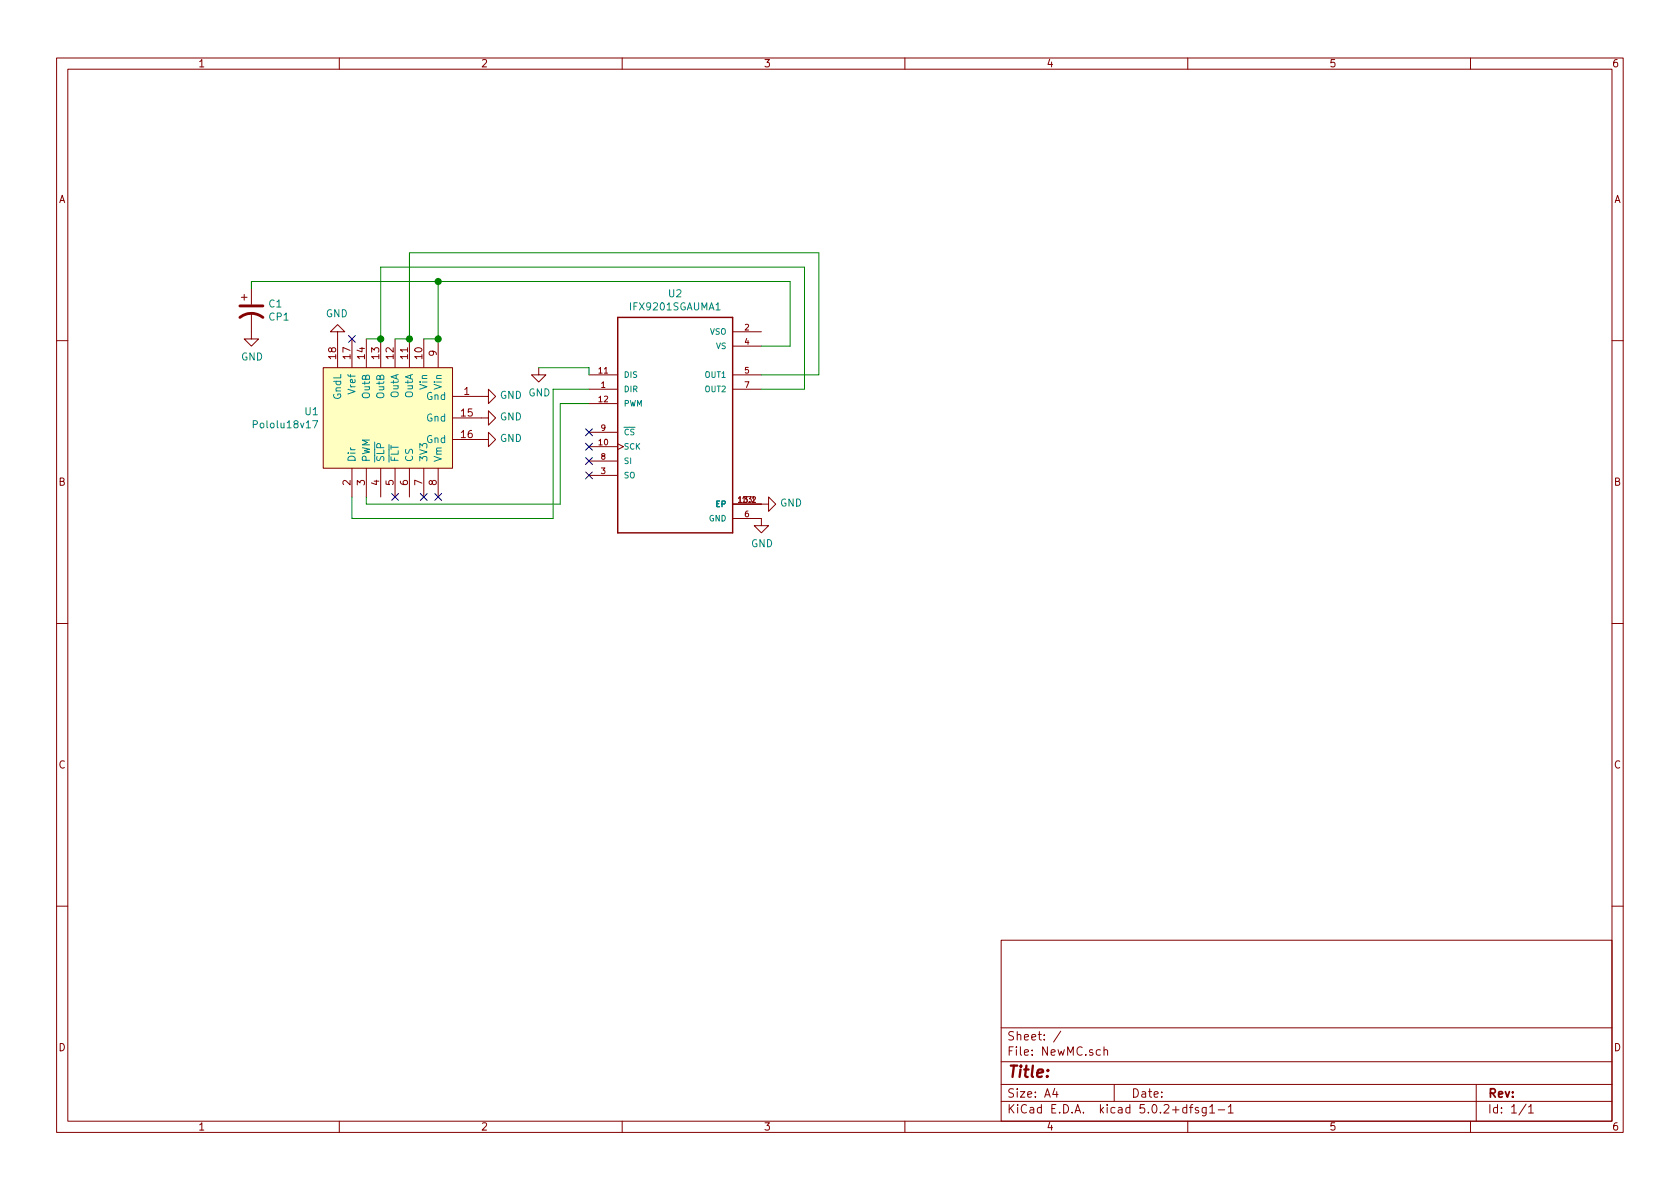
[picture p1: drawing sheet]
<svg xmlns="http://www.w3.org/2000/svg" width="297mm" height="210mm" viewBox="0 0 297 210" stroke-linecap="round" stroke-linejoin="round" font-family="sans-serif">
<g fill="none" stroke="#840000" stroke-width=".18">
<path d="M10 10.3h277v189.9h-277zM12 12.2h273v186.1h-273zM60 10.3v1.9M110 10.3v1.9M160 10.3v1.9M210 10.3v1.9M260 10.3v1.9M42.7 52.6h1M43.2 52.1v1M44.4 55.4v4.5h1.3l-1.3 1.3-1.2-1.3h1.2M44.4 51v2.8M59.7 58.7h1.3l-1.3-1.3-1.3 1.3h1.3v6.3"/>
<path d="M62.2 59.9v5.1M64.8 59.9v5.1M67.3 59.9v5.1M69.8 59.9v5.1M72.4 59.9v5.1M74.9 59.9v5.1M77.5 59.9v5.1M129.5 58.7h5.1M10 60.2h2M57.1 65h22.9v17.8h-22.9zM80 70.1h6.4v-1.3l1.2 1.3-1.2 1.3v-1.3M80 73.9h6.4v-1.3l1.2 1.3-1.2 1.3v-1.3"/>
<path d="M80 77.7h6.4v-1.3l1.2 1.3-1.2 1.3v-1.3M95.2 65v1.3h1.3l-1.3 1.3-1.2-1.3h1.2M104.1 68.8h5.1M104.1 79h5.1M104.1 66.3h5.1M104.1 71.4h5.1M104.1 76.4h5.1M109.2 78.5l1 .5-1 .5M129.5 68.8h5.1M129.5 66.3h5.1M129.5 61.2h5.1M285 60.2h2"/>
<path d="M62.2 82.8v5.1M64.8 82.8v5.1M67.3 82.8v5.1M69.8 82.8v5.1M72.4 82.8v5.1M74.9 82.8v5.1M77.5 82.8v5.1M104.1 84.1h5.1M104.1 81.5h5.1M129.5 91.7h5.1v1.3h1.3l-1.3 1.2-1.3-1.2h1.3M129.5 89.1h6.4v-1.2l1.3 1.2-1.3 1.3v-1.3M10 110.3h2"/>
<path d="M285 110.3h2M10 160.2h2M177 166.3h108v32h-108zM285 160.2h2M60 198.3v1.9M110 198.3v1.9M160 198.3v1.9M177 194.8h108M177 191.8h108M177 187.8h108M177 181.8h108M186.5 192.5l-.4 1h1"/>
<path d="M186.8 193v1M187.6 182.3l-1.3 2M194.6 185.7l-.5-.1-.3 .3 .1 .6 .2 .1 .5-.1M195.2 185.7l.2-.1 .4 .1v.9M195.2 185.1v1.5M197 191.8v3M210 198.3v1.9M210.3 195.8h.6M210.9 195.3l-.4 .2v1.3M211.9 195.9l-.4-.1-.2 .2 .1 .3 .5 .1v.3h-.6M213.3 195.8v1.2l-.3 .3h-.4M213.3 195.9l-.5-.1-.3 .3 .1 .6 .2 .1 .5-.1"/>
<path d="M213.9 195.8l.4-.5v1.5M213.9 196.8h.9M215.4 196.3h1.1M217.2 195.8l.4-.5v1.5M217.2 196.8h.8M260 198.3v1.9M261 191.8v6.5M269.8 195.2l-1.2 2M270.3 195.8l.4-.5v1.5M270.3 196.8h.8"/>
</g>
<path d="M57.1 65h22.9v17.8h-22.9z" fill="#ffffc2" stroke="#ffffc2" stroke-width=".18"/>
<path d="M126.6 54.8h.7M44.8 75.1l.6-.1 .1-.2-.1-.3-.1-.1h-.5v1.3M55.3 74.4h.9l-.6 1.3" fill="none" stroke="#008484" stroke-width=".18"/>
<path d="M109.2 56.1h20.3v38.1h-20.3z" fill="none" stroke="#840000" stroke-width=".25"/>
<path d="M44.4 51v-1.2h95.3v11.4h-5.1M64.8 59.9h2.5v-12.7h74.9v21.6h-7.6M69.8 59.9h2.6v-15.2h72.4v21.6h-10.2M77.5 49.8v10.1h-2.6M95.2 65h8.9v1.3M104.1 71.4h-5v17.7h-34.3v-1.2M104.1 68.8h-6.3v22.9h-35.6v-3.8" fill="none" stroke="#008400" stroke-width=".18"/>
<g fill="#008400" stroke="#008400" stroke-width=".25">
<circle cx="72.4" cy="59.9" r=".51"/>
<circle cx="67.3" cy="59.9" r=".51"/>
<circle cx="77.5" cy="59.9" r=".51"/>
<circle cx="77.5" cy="49.8" r=".51"/>
</g>
<g fill="none" stroke="#000084" stroke-width=".18">
<path d="M61.6 59.3l1.2 1.2M62.8 59.3l-1.2 1.2M103.5 75.8l1.2 1.3M103.5 78.4l1.2 1.2M104.7 75.8l-1.2 1.3M104.7 78.4l-1.2 1.2M69.2 87.3l1.3 1.2M70.5 87.3l-1.3 1.2M74.3 87.3l1.2 1.2M75.5 87.3l-1.2 1.2M76.9 87.3l1.2 1.2M78.1 87.3l-1.2 1.2"/>
<path d="M103.5 80.9l1.2 1.2M103.5 83.5l1.2 1.2M104.7 80.9l-1.2 1.2M104.7 83.5l-1.2 1.2"/>
</g>
<path d="M42.4 56.1a3.3 3.3 0 0 1 4.1 0M42.4 54.1h4.1" fill="none" stroke="#840000" stroke-width=".51"/>
<text font-size="2.8" fill="#840000" x="178" y="190.5">Title:</text>
<g font-size="2.1" fill="#840000">
<text x="178" y="184">Sheet: /</text>
<text x="178" y="186.7">File: NewMC.sch</text>
<text x="178" y="196.9">KiCad E.D.A. kicad 5.0.2+dfsg1-1</text>
<text x="178" y="194.1">Size: A4</text>
<text x="200" y="194.1">Date:</text>
<text x="263" y="194.1">Rev:</text>
<text x="263" y="196.9">Id: 1/1</text>
</g>
<g font-size="1.8" fill="#840000">
<text x="35" y="11.9">1</text>
<text x="85" y="11.9">2</text>
<text x="135" y="11.9">3</text>
<text x="185" y="11.9">4</text>
<text x="235" y="11.9">5</text>
<text x="285" y="11.9">6</text>
<text x="10.4" y="35.9">A</text>
<text x="285.4" y="35.9">A</text>
<text x="59.4" y="63.4" transform="rotate(-90 59.4 63.4)">18</text>
<text x="62" y="63.4" transform="rotate(-90 62 63.4)">17</text>
<text x="64.5" y="63.4" transform="rotate(-90 64.5 63.4)">14</text>
<text x="67.1" y="63.4" transform="rotate(-90 67.1 63.4)">13</text>
<text x="69.6" y="63.4" transform="rotate(-90 69.6 63.4)">12</text>
<text x="72.1" y="63.4" transform="rotate(-90 72.1 63.4)">11</text>
<text x="74.7" y="63.4" transform="rotate(-90 74.7 63.4)">10</text>
<text x="77.2" y="63" transform="rotate(-90 77.2 63)">9</text>
<text x="82.1" y="69.8">1</text>
<text x="81.6" y="73.7">15</text>
<text x="81.6" y="77.5">16</text>
<text x="10.4" y="85.9">B</text>
<text x="62" y="85.8" transform="rotate(-90 62 85.8)">2</text>
<text x="64.5" y="85.8" transform="rotate(-90 64.5 85.8)">3</text>
<text x="67.1" y="85.8" transform="rotate(-90 67.1 85.8)">4</text>
<text x="69.6" y="85.8" transform="rotate(-90 69.6 85.8)">5</text>
<text x="72.1" y="85.8" transform="rotate(-90 72.1 85.8)">6</text>
<text x="74.7" y="85.8" transform="rotate(-90 74.7 85.8)">7</text>
<text x="77.2" y="85.8" transform="rotate(-90 77.2 85.8)">8</text>
<text x="285.4" y="85.9">B</text>
<text x="10.4" y="135.9">C</text>
<text x="285.4" y="135.9">C</text>
<text x="10.4" y="185.9">D</text>
<text x="285.4" y="185.9">D</text>
<text x="35" y="199.9">1</text>
<text x="85" y="199.9">2</text>
<text x="135" y="199.9">3</text>
<text x="185" y="199.9">4</text>
<text x="235" y="199.9">5</text>
<text x="285" y="199.9">6</text>
</g>
<g font-size="1.8" fill="#008484">
<text x="118.3" y="52.6">U2</text>
<text x="47.6" y="54.4">C1</text>
<text x="47.6" y="56.7">CP1</text>
<text x="57.6" y="56.1">GND</text>
<text x="111.6" y="54.9">IFX9201SGAUMA1</text>
<text x="42.6" y="63.7">GND</text>
<text x="60.3" y="70.7" transform="rotate(-90 60.3 70.7)">GndL</text>
<text x="62.9" y="69.5" transform="rotate(-90 62.9 69.5)">Vref</text>
<text x="65.4" y="70.4" transform="rotate(-90 65.4 70.4)">OutB</text>
<text x="67.9" y="70.4" transform="rotate(-90 67.9 70.4)">OutB</text>
<text x="70.5" y="70.4" transform="rotate(-90 70.5 70.4)">OutA</text>
<text x="73" y="70.4" transform="rotate(-90 73 70.4)">OutA</text>
<text x="75.5" y="70.7">Gnd</text>
<text x="75.6" y="68.8" transform="rotate(-90 75.6 68.8)">Vin</text>
<text x="78.1" y="68.8" transform="rotate(-90 78.1 68.8)">Vin</text>
<text x="88.4" y="70.5">GND GND</text>
<text x="45.3" y="75.7">Pololu18v17</text>
<text x="54" y="73.4">U1</text>
<text x="75.5" y="74.5">Gnd</text>
<text x="88.4" y="74.3">GND</text>
<text x="62.9" y="81.8" transform="rotate(-90 62.9 81.8)">Dir</text>
<text x="65.4" y="81.8" transform="rotate(-90 65.4 81.8)">PWM</text>
<text x="67.9" y="81.8" transform="rotate(-90 67.9 81.8)">SLP</text>
<text x="70.5" y="81.8" transform="rotate(-90 70.5 81.8)">FLT</text>
<text x="73" y="81.8" transform="rotate(-90 73 81.8)">CS</text>
<text x="75.5" y="78.4">Gnd</text>
<text x="75.6" y="81.8" transform="rotate(-90 75.6 81.8)">3V3</text>
<text x="78.1" y="81.8" transform="rotate(-90 78.1 81.8)">Vm</text>
<text x="88.4" y="78.2">GND</text>
<text x="137.9" y="89.6">GND</text>
<text x="132.8" y="96.8">GND</text>
</g>
<g font-size="1.4" fill="#008484">
<text x="125.5" y="59.2">VSO</text>
<text x="126.6" y="61.7">VS</text>
<text x="110.2" y="69.3">DIR</text>
<text x="110.2" y="66.8">DIS</text>
<text x="110.2" y="71.9">PWM</text>
<text x="124.7" y="66.8">OUT1</text>
<text x="124.7" y="69.3">OUT2</text>
<text x="110.2" y="77">CS</text>
<text x="110.2" y="79.5">SCK</text>
<text x="110.2" y="82">SI</text>
<text x="110.2" y="84.6">SO</text>
<text x="126.6" y="89.7">EP</text>
<text x="125.4" y="92.2">GND</text>
</g>
<g font-size="1.4" fill="#840000">
<text x="131.7" y="58.4">2</text>
<text x="131.7" y="61">4</text>
<text x="105.9" y="66">11</text>
<text x="105.9" y="71.1">12</text>
<text x="106.3" y="68.6">1</text>
<text x="131.7" y="66">5</text>
<text x="131.7" y="68.6">7</text>
<text x="106.3" y="76.2">9</text>
<text x="105.9" y="78.7">10</text>
<text x="106.3" y="83.8">3</text>
<text x="106.3" y="81.3">8</text>
<text x="130.7" y="88.9">13.1</text>
<text x="131.3" y="88.9">132</text>
<text x="131.7" y="91.4">6</text>
</g>
</svg>
